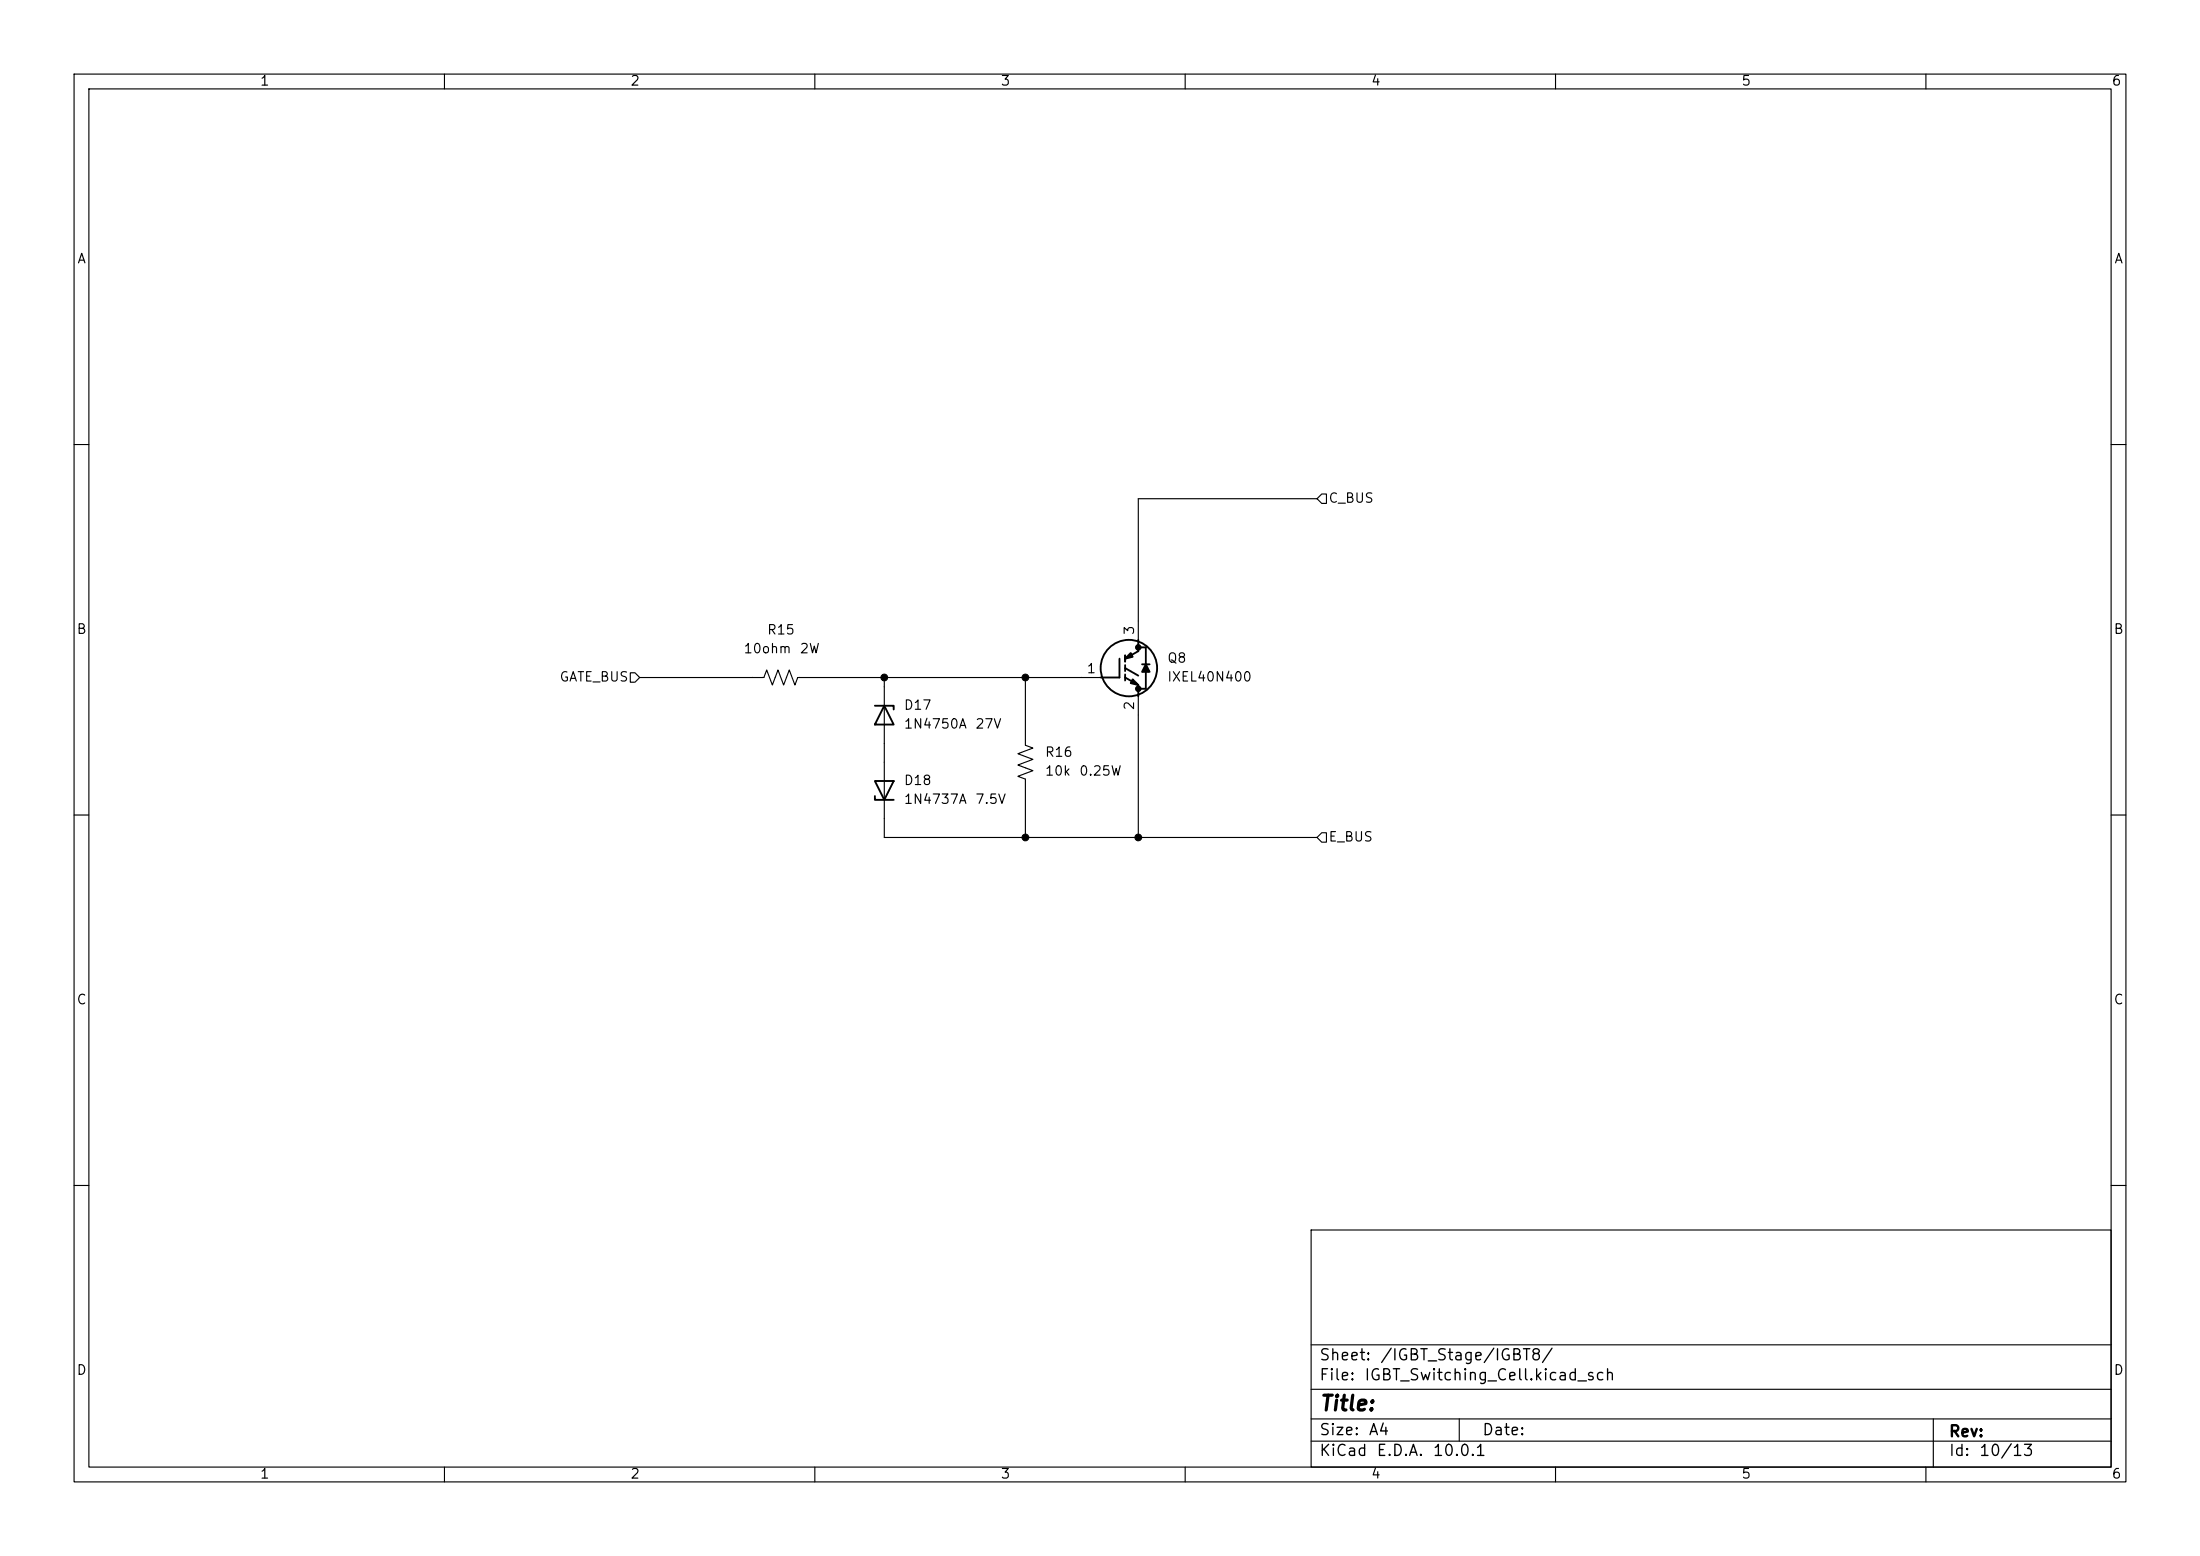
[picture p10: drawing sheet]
<svg xmlns="http://www.w3.org/2000/svg" width="297mm" height="210mm" viewBox="0 0 297 210" stroke-linecap="round" stroke-linejoin="round" font-family="sans-serif">
<g fill="none" stroke="#000" stroke-width=".15">
<path d="M10 10h277v190h-277zM12 12h273v186h-273zM60 10v2M110 10v2M160 10v2M210 10v2M260 10v2M10 60h2M177.8 67.3l.6-.6h.7v1.2h-.7zM177.8 67.3h-24.1v19.1M285 60h2M85.1 90.8h.6l.7 .6-.7 .7h-.6z"/>
<path d="M86.4 91.4h16.7l.4-1 .8 2.1 .7-2.1 .8 2.1 .8-2.1 .7 2.1 .4-1.1h40.9M119.4 91.4v21.6h58.4M138.4 91.4v9.2l1 .4-2 .7 2 .8-2 .8 2 .7-2 .8 1 .4v7.8M153.7 94v19M10 110h2M178.4 112.4h.7v1.3h-.7l-.6-.7zM285 110h2M10 160h2M177 166h108v32h-108zM285 160h2M60 198v2M110 198v2"/>
<path d="M160 198v2M177 194.5h108M177 191.5h108M177 187.5h108M177 181.5h108M197 191.5v3M210 198v2M260 198v2M261 191.5v6.5"/>
</g>
<g fill="none" stroke="#000" stroke-width=".25">
<path d="M118.1 95.3h2.5v.5M119.4 95.3l1.2 2.5h-2.5zM151.1 88.9v2.5h-2.5M151.9 88.4v.9M151.9 89.8v.8M151.9 91v.8M151.9 90.2l1.8 1M151.9 91.4l1.8 1.1v1.5M153.7 87.4h1v2.3M153.7 86.4v1.5l-1.8 1M154.2 89.7h1M154.7 90.7v2.3h-1"/>
<path d="M118.1 107.4v.6h2.5M118.1 105.4h2.5l-1.2 2.6z"/>
<circle cx="152.4" cy="90.2" r="3.8"/>
</g>
<path d="M152.9 91.7l.8 .8-1-.3zM152.7 88.1l.2 .5-1 .3zM154.7 89.7l.5 1h-1z" fill="#000" stroke="#000" stroke-width=".25"/>
<g fill="none" stroke="#000" stroke-width=".38">
<circle cx="153.7" cy="87.4" r=".25"/>
<circle cx="153.7" cy="93" r=".25"/>
</g>
<g fill="#000" stroke="#000" stroke-width=".14">
<circle cx="119.4" cy="91.4" r=".46"/>
<circle cx="138.4" cy="91.4" r=".46"/>
<circle cx="138.4" cy="113" r=".46"/>
<circle cx="153.7" cy="113" r=".46"/>
</g>
<text font-size="2" x="178" y="190.9">Title:</text>
<g font-size="1.5">
<text x="178" y="184">Sheet:</text>
<text x="186.2" y="184">/IGBT_Stage/IGBT8/</text>
<text x="178" y="186.7">File:</text>
<text x="184.1" y="186.7">IGBT_Switching_Cell.kicad_sch</text>
<text x="178" y="196.9">KiCad</text>
<text x="178" y="194.1">Size:</text>
<text x="184.7" y="194.1">A4</text>
<text x="185.7" y="196.9">E.D.A.</text>
<text x="193.3" y="196.9">10.0.1</text>
<text x="200" y="194.1">Date:</text>
<text x="263" y="194.3">Rev:</text>
<text x="263" y="196.9">Id:</text>
<text x="267.1" y="196.9">10/13</text>
</g>
<g font-size="1.3">
<text x="35" y="11.9">1</text>
<text x="85" y="11.9">2</text>
<text x="135" y="11.9">3</text>
<text x="185" y="11.9">4</text>
<text x="235" y="11.9">5</text>
<text x="285" y="11.9">6</text>
<text x="10.3" y="35.9">A</text>
<text x="285.3" y="35.9">A</text>
<text x="179.3" y="68.2">C_BUS</text>
<text x="10.3" y="85.9">B</text>
<text x="100.3" y="88.5">10ohm</text>
<text x="103.5" y="86">R15</text>
<text x="107.9" y="88.5">2W</text>
<text x="153.4" y="85.8" transform="rotate(-90 153.4 85.8)">3</text>
<text x="157.5" y="89.8">Q8</text>
<text x="285.3" y="85.9">B</text>
<text x="75.4" y="92.3">GATE_BUS</text>
<text x="146.6" y="91.2">1</text>
<text x="153.4" y="96" transform="rotate(-90 153.4 96)">2</text>
<text x="157.5" y="92.3">IXEL40N400</text>
<text x="121.9" y="96.1">D17</text>
<text x="121.9" y="98.7">1N4750A</text>
<text x="131.6" y="98.7">27V</text>
<text x="121.9" y="106.3">D18</text>
<text x="141" y="102.5">R16</text>
<text x="141" y="105">10k</text>
<text x="145.6" y="105">0.25W</text>
<text x="121.9" y="108.8">1N4737A</text>
<text x="131.6" y="108.8">7.5V</text>
<text x="179.3" y="113.9">E_BUS</text>
<text x="10.3" y="135.9">C</text>
<text x="285.3" y="135.9">C</text>
<text x="10.3" y="185.9">D</text>
<text x="285.3" y="185.9">D</text>
<text x="35" y="199.9">1</text>
<text x="85" y="199.9">2</text>
<text x="135" y="199.9">3</text>
<text x="185" y="199.9">4</text>
<text x="235" y="199.9">5</text>
<text x="285" y="199.9">6</text>
</g>
</svg>
